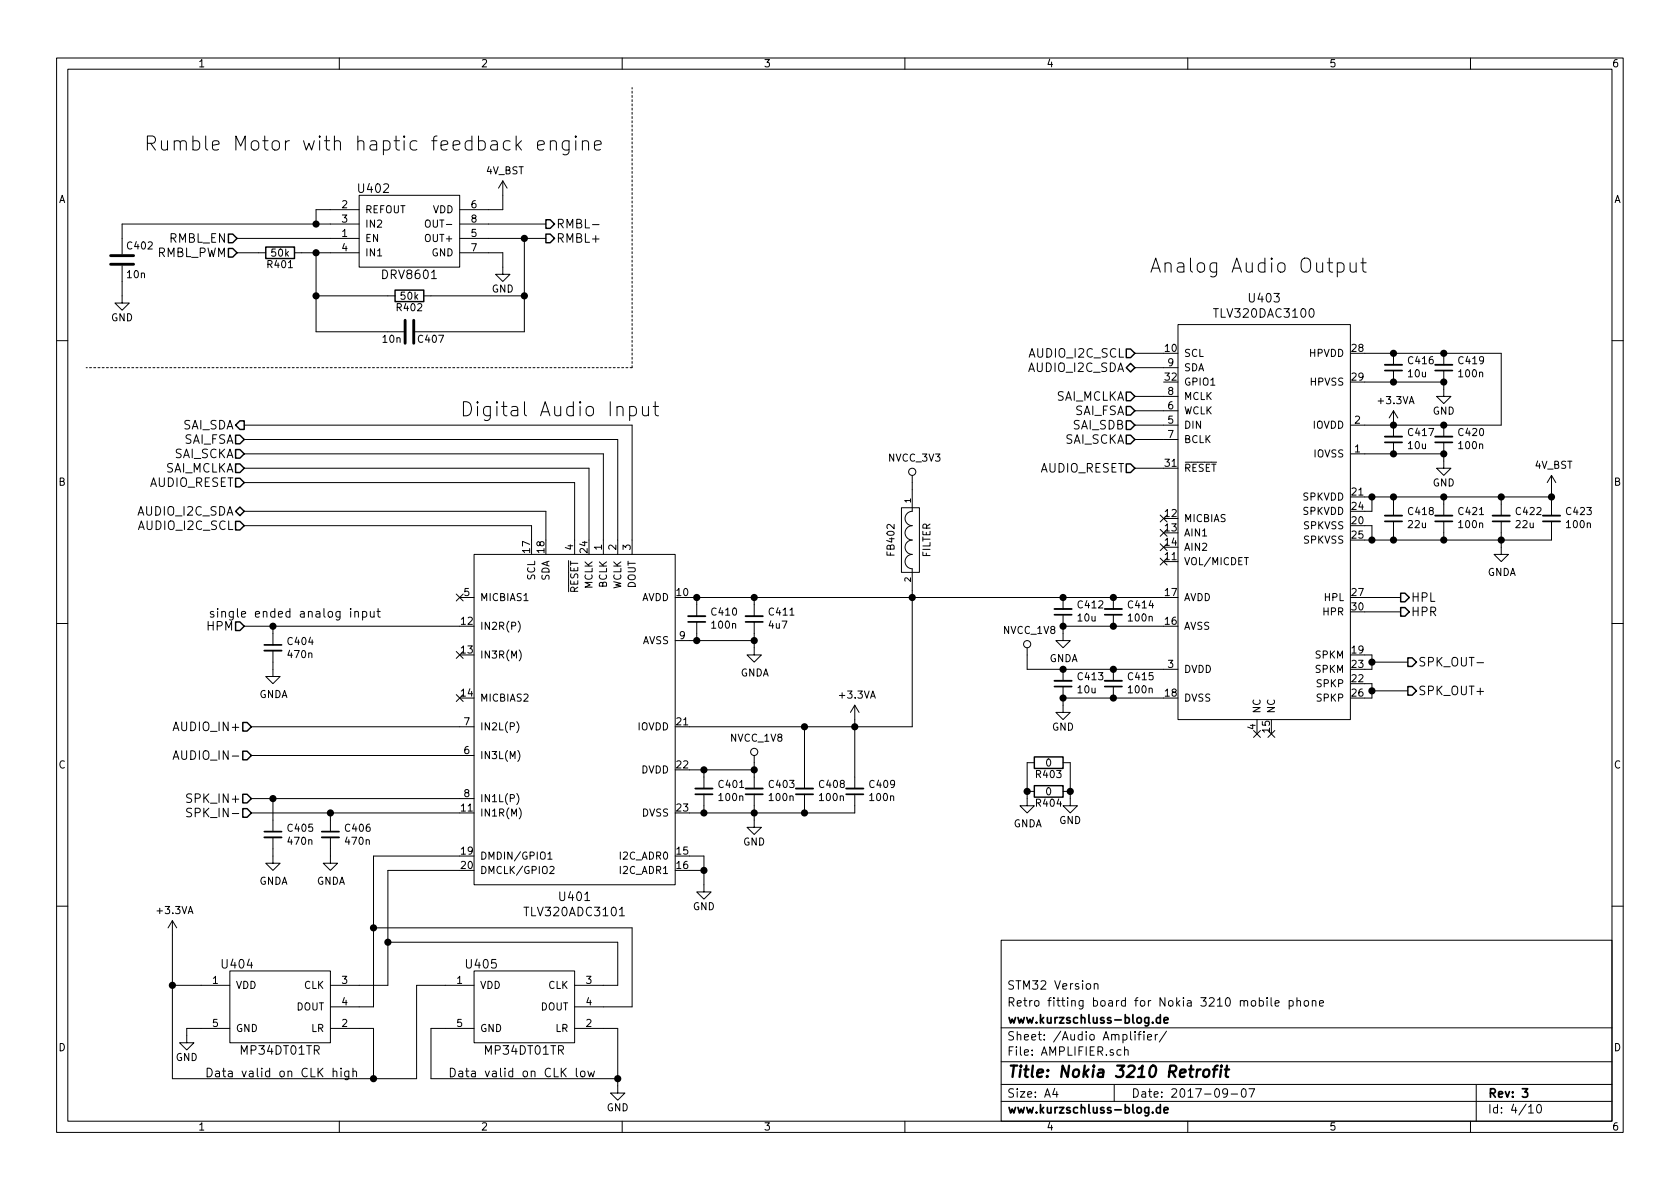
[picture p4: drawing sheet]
EESchema Schematic File Version 2
LIBS:3210retro-rescue
LIBS:a7
LIBS:ft232rl
LIBS:max1555
LIBS:tps61045
LIBS:tps62172
LIBS:mma8451q
LIBS:STM32F439NIH6
LIBS:ESP8266
LIBS:S29GL128S
LIBS:IS42S16400J
LIBS:micro_sd
LIBS:h144tc215a
LIBS:WL1807MODGIMOCT
LIBS:tp
LIBS:w3006
LIBS:tps61046
LIBS:mp34dt01tr
LIBS:drv8601
LIBS:lm4930
LIBS:ts5a22366
LIBS:tps61041dbv
LIBS:IMX7D
LIBS:ip4292cz10-tbr
LIBS:mcimx7d7dvm10sc
LIBS:pf3000
LIBS:voltages
LIBS:emif06-msd02c3
LIBS:mtfc8gacaeam-1m_wt
LIBS:sn74avc2t244
LIBS:lsm9ds1
LIBS:WM8960CGEFL
LIBS:tps61021a
LIBS:bq24400
LIBS:power
LIBS:device
LIBS:transistors
LIBS:conn
LIBS:linear
LIBS:regul
LIBS:74xx
LIBS:cmos4000
LIBS:adc-dac
LIBS:memory
LIBS:xilinx
LIBS:microcontrollers
LIBS:dsp
LIBS:microchip
LIBS:analog_switches
LIBS:motorola
LIBS:texas
LIBS:intel
LIBS:audio
LIBS:interface
LIBS:digital-audio
LIBS:philips
LIBS:display
LIBS:cypress
LIBS:siliconi
LIBS:opto
LIBS:atmel
LIBS:contrib
LIBS:valves
LIBS:stm32
LIBS:tps62742
LIBS:WM8994ECS
LIBS:tlv320adc3101
LIBS:tlv320dac3100
LIBS:3210retro-cache
EELAYER 26 0
EELAYER END
$Descr A4 11693 8268
encoding utf-8
Sheet 4 10
Title "Nokia 3210 Retrofit"
Date "2017-09-07"
Rev "3"
Comp "www.kurzschluss-blog.de"
Comment1 "Retro fitting board for Nokia 3210 mobile phone"
Comment2 "STM32 Version"
Comment3 ""
Comment4 ""
$EndDescr
Text HLabel 9750 4150 2    60   Output ~ 0
HPL
Text HLabel 9750 4250 2    60   Output ~ 0
HPR
Text HLabel 3800 1650 2    60   Output ~ 0
RMBL+
$Comp
L MP34DT01TR U405
U 1 1
P 3650 7000
F 0 "U405" H 3350 7300 60  0000 C CNN
F 1 "MP34DT01TR" H 3650 6700 60  0000 C CNN
F 2 "NokiaRetroFit:MP34DT01_NoGroundRing" H 3650 7000 60  0001 C CNN
F 3 "" H 3650 7000 60  0000 C CNN
	1    3650 7000
	1    0    0    -1  
$EndComp
$Comp
L MP34DT01TR U404
U 1 1
P 1950 7000
F 0 "U404" H 1650 7300 60  0000 C CNN
F 1 "MP34DT01TR" H 1950 6700 60  0000 C CNN
F 2 "NokiaRetroFit:MP34DT01_NoGroundRing" H 1950 7000 60  0001 C CNN
F 3 "" H 1950 7000 60  0000 C CNN
	1    1950 7000
	1    0    0    -1  
$EndComp
$Comp
L FILTER FB402
U 1 1
P 6350 3750
F 0 "FB402" H 6350 3900 50  0000 C CNN
F 1 "FILTER" H 6350 3650 50  0000 C CNN
F 2 "Choke_SMD:Choke_SMD_1206_Standard" H 6350 3750 50  0001 C CNN
F 3 "" H 6350 3750 50  0000 C CNN
	1    6350 3750
	0    -1   1    0   
$EndComp
$Comp
L GND #PWR052
U 1 1
P 1300 7200
F 0 "#PWR052" H 1300 6950 50  0001 C CNN
F 1 "GND" H 1300 7050 50  0000 C CNN
F 2 "" H 1300 7200 50  0000 C CNN
F 3 "" H 1300 7200 50  0000 C CNN
	1    1300 7200
	-1   0    0    -1  
$EndComp
$Comp
L GND #PWR053
U 1 1
P 4300 7550
F 0 "#PWR053" H 4300 7300 50  0001 C CNN
F 1 "GND" H 4300 7400 50  0000 C CNN
F 2 "" H 4300 7550 50  0000 C CNN
F 3 "" H 4300 7550 50  0000 C CNN
	1    4300 7550
	-1   0    0    -1  
$EndComp
Text Notes 2500 7500 2    60   ~ 0
Data valid on CLK high
Text Notes 4150 7500 2    60   ~ 0
Data valid on CLK low
$Comp
L DRV8601 U402
U 1 1
P 2850 1650
AR Path="/588BCC3A" Ref="U402"  Part="1" 
AR Path="/5805F4B1/588BCC3A" Ref="U402"  Part="1" 
F 0 "U402" H 2600 2000 60  0000 C CNN
F 1 "DRV8601" H 2850 1400 60  0000 C CNN
F 2 "Housings_DFN_QFN:DFN-8-1EP_3x3mm_Pitch0.65mm" H 2850 1650 60  0001 C CNN
F 3 "" H 2850 1650 60  0000 C CNN
	1    2850 1650
	1    0    0    -1  
$EndComp
Text HLabel 3800 1550 2    60   Output ~ 0
RMBL-
Text HLabel 1650 1750 0    60   Input ~ 0
RMBL_PWM
Text HLabel 1650 1650 0    60   Input ~ 0
RMBL_EN
$Comp
L R R401
U 1 1
P 1950 1750
F 0 "R401" V 2030 1750 50  0000 C CNN
F 1 "50k" V 1950 1750 50  0000 C CNN
F 2 "Resistors_SMD:R_0402_NoSilk" V 1880 1750 50  0001 C CNN
F 3 "" H 1950 1750 50  0000 C CNN
	1    1950 1750
	0    1    1    0   
$EndComp
$Comp
L GND #PWR055
U 1 1
P 3500 1850
F 0 "#PWR055" H 3500 1600 50  0001 C CNN
F 1 "GND" H 3500 1700 50  0000 C CNN
F 2 "" H 3500 1850 50  0000 C CNN
F 3 "" H 3500 1850 50  0000 C CNN
	1    3500 1850
	1    0    0    -1  
$EndComp
$Comp
L C C402
U 1 1
P 850 1800
F 0 "C402" H 875 1900 50  0000 L CNN
F 1 "10n" H 875 1700 50  0000 L CNN
F 2 "Capacitors_SMD:C_0402_NoSilk" H 888 1650 50  0001 C CNN
F 3 "" H 850 1800 50  0000 C CNN
	1    850  1800
	1    0    0    -1  
$EndComp
$Comp
L GND #PWR056
U 1 1
P 850 2050
F 0 "#PWR056" H 850 1800 50  0001 C CNN
F 1 "GND" H 850 1900 50  0000 C CNN
F 2 "" H 850 2050 50  0000 C CNN
F 3 "" H 850 2050 50  0000 C CNN
	1    850  2050
	1    0    0    -1  
$EndComp
Text Notes 1000 1050 0    98   ~ 0
Rumble Motor with haptic feedback engine
$Comp
L R R402
U 1 1
P 2850 2050
F 0 "R402" V 2930 2050 50  0000 C CNN
F 1 "50k" V 2850 2050 50  0000 C CNN
F 2 "Resistors_SMD:R_0402_NoSilk" V 2780 2050 50  0001 C CNN
F 3 "" H 2850 2050 50  0000 C CNN
	1    2850 2050
	0    1    1    0   
$EndComp
$Comp
L C C407
U 1 1
P 2850 2300
F 0 "C407" V 2900 2350 50  0000 L CNN
F 1 "10n" V 2900 2250 50  0000 R CNN
F 2 "Capacitors_SMD:C_0402_NoSilk" H 2888 2150 50  0001 C CNN
F 3 "" H 2850 2300 50  0000 C CNN
	1    2850 2300
	0    1    1    0   
$EndComp
Text HLabel 1700 3650 0    60   Input ~ 0
AUDIO_I2C_SCL
Text HLabel 1700 3550 0    60   BiDi ~ 0
AUDIO_I2C_SDA
Text HLabel 9800 4800 2    60   Output ~ 0
SPK_OUT+
Text HLabel 9800 4600 2    60   Output ~ 0
SPK_OUT-
Text HLabel 1700 3150 0    60   Input ~ 0
SAI_SCKA
Text HLabel 1700 3050 0    60   Input ~ 0
SAI_FSA
Text HLabel 1700 2950 0    60   Output ~ 0
SAI_SDA
Text HLabel 1700 3250 0    60   Input ~ 0
SAI_MCLKA
$Comp
L C_Small C410
U 1 1
P 4850 4300
F 0 "C410" H 4758 4254 50  0000 R CNN
F 1 "100n" H 4758 4345 50  0000 R CNN
F 2 "Capacitors_SMD:C_0402_NoSilk" H 4850 4300 50  0001 C CNN
F 3 "" H 4850 4300 50  0001 C CNN
	1    4850 4300
	-1   0    0    1   
$EndComp
$Comp
L C_Small C409
U 1 1
P 5950 5500
F 0 "C409" H 5858 5454 50  0000 R CNN
F 1 "100n" H 5858 5545 50  0000 R CNN
F 2 "Capacitors_SMD:C_0402_NoSilk" H 5950 5500 50  0001 C CNN
F 3 "" H 5950 5500 50  0001 C CNN
	1    5950 5500
	-1   0    0    1   
$EndComp
$Comp
L C_Small C408
U 1 1
P 5600 5500
F 0 "C408" H 5508 5454 50  0000 R CNN
F 1 "100n" H 5508 5545 50  0000 R CNN
F 2 "Capacitors_SMD:C_0402_NoSilk" H 5600 5500 50  0001 C CNN
F 3 "" H 5600 5500 50  0001 C CNN
	1    5600 5500
	-1   0    0    1   
$EndComp
$Comp
L C_Small C411
U 1 1
P 5250 4300
F 0 "C411" H 5158 4254 50  0000 R CNN
F 1 "4u7" H 5158 4345 50  0000 R CNN
F 2 "Capacitors_SMD:C_0402_NoSilk" H 5250 4300 50  0001 C CNN
F 3 "" H 5250 4300 50  0001 C CNN
	1    5250 4300
	-1   0    0    1   
$EndComp
$Comp
L C_Small C403
U 1 1
P 5250 5500
F 0 "C403" H 5158 5454 50  0000 R CNN
F 1 "100n" H 5158 5545 50  0000 R CNN
F 2 "Capacitors_SMD:C_0402_NoSilk" H 5250 5500 50  0001 C CNN
F 3 "" H 5250 5500 50  0001 C CNN
	1    5250 5500
	-1   0    0    1   
$EndComp
$Comp
L C_Small C401
U 1 1
P 4900 5500
F 0 "C401" H 4808 5454 50  0000 R CNN
F 1 "100n" H 4808 5545 50  0000 R CNN
F 2 "Capacitors_SMD:C_0402_NoSilk" H 4900 5500 50  0001 C CNN
F 3 "" H 4900 5500 50  0001 C CNN
	1    4900 5500
	-1   0    0    1   
$EndComp
$Comp
L 4V_BST #PWR0414
U 1 1
P 3500 1350
F 0 "#PWR0414" H 3500 1200 50  0001 C CNN
F 1 "4V_BST" H 3515 1523 50  0000 C CNN
F 2 "" H 3500 1350 50  0000 C CNN
F 3 "" H 3500 1350 50  0000 C CNN
	1    3500 1350
	1    0    0    -1  
$EndComp
$Comp
L NVCC_3V3 #PWR022
U 1 1
P 6350 3350
F 0 "#PWR022" H 6350 3200 50  0001 C CNN
F 1 "NVCC_3V3" H 6367 3523 50  0000 C CNN
F 2 "" H 6350 3350 50  0001 C CNN
F 3 "" H 6350 3350 50  0001 C CNN
	1    6350 3350
	1    0    0    -1  
$EndComp
Text HLabel 1750 5050 0    60   Input ~ 0
AUDIO_IN+
Text HLabel 1750 5250 0    60   Input ~ 0
AUDIO_IN-
Text HLabel 1700 4350 0    60   Input ~ 0
HPM
Wire Wire Line
	1200 6850 1400 6850
Connection ~ 1200 6850
Wire Wire Line
	1400 7150 1300 7150
Wire Wire Line
	1300 7150 1300 7200
Wire Wire Line
	4300 7150 4300 7550
Wire Wire Line
	4300 7150 4200 7150
Wire Wire Line
	2500 7150 2600 7150
Wire Wire Line
	2600 7150 2600 7500
Wire Wire Line
	1200 7500 2900 7500
Wire Wire Line
	6350 5050 6350 4100
Wire Wire Line
	1650 1650 2300 1650
Wire Wire Line
	1800 1750 1650 1750
Wire Wire Line
	2100 1750 2300 1750
Wire Wire Line
	3400 1650 3800 1650
Wire Wire Line
	3400 1550 3800 1550
Wire Wire Line
	3500 1350 3500 1450
Wire Wire Line
	3500 1450 3400 1450
Wire Wire Line
	3400 1750 3500 1750
Wire Wire Line
	3500 1750 3500 1850
Wire Wire Line
	850  1550 2300 1550
Wire Wire Line
	2200 1450 2300 1450
Wire Wire Line
	2200 1450 2200 1550
Wire Wire Line
	850  2050 850  1950
Wire Wire Line
	3650 2300 3000 2300
Wire Wire Line
	3650 1650 3650 2300
Connection ~ 3650 1650
Wire Wire Line
	3000 2050 3650 2050
Connection ~ 3650 2050
Wire Wire Line
	2200 2300 2700 2300
Wire Wire Line
	2200 1750 2200 2300
Connection ~ 2200 1750
Wire Wire Line
	2700 2050 2200 2050
Connection ~ 2200 2050
Wire Wire Line
	850  1550 850  1650
Connection ~ 2200 1550
Wire Wire Line
	1700 3650 3700 3650
Wire Wire Line
	1700 3550 3800 3550
Wire Wire Line
	2600 7000 2500 7000
Wire Notes Line
	4400 2550 4400 600 
Wire Wire Line
	1700 4350 3200 4350
Wire Wire Line
	2700 6550 4300 6550
Wire Wire Line
	4300 6550 4300 6850
Wire Wire Line
	4300 6850 4200 6850
Wire Wire Line
	2700 6050 2700 6850
Wire Wire Line
	2700 6850 2500 6850
Wire Wire Line
	2600 5950 2600 7000
Wire Wire Line
	2600 6450 4400 6450
Wire Wire Line
	4400 6450 4400 7000
Wire Wire Line
	4400 7000 4200 7000
Connection ~ 2700 6550
Connection ~ 2600 6450
Wire Wire Line
	1200 6500 1200 7500
Wire Wire Line
	4300 7500 3000 7500
Wire Wire Line
	3000 7500 3000 7150
Wire Wire Line
	3000 7150 3100 7150
Connection ~ 4300 7500
Wire Wire Line
	3100 6850 2900 6850
Wire Wire Line
	2900 6850 2900 7500
Connection ~ 2600 7500
Wire Wire Line
	3200 5950 2600 5950
Wire Wire Line
	3700 3650 3700 3750
Wire Wire Line
	3800 3550 3800 3750
Wire Wire Line
	4800 5350 5250 5350
Wire Wire Line
	4900 5350 4900 5400
Wire Wire Line
	5250 5300 5250 5400
Connection ~ 4900 5350
Wire Wire Line
	4800 5050 6350 5050
Wire Wire Line
	5600 5050 5600 5400
Wire Wire Line
	5950 5000 5950 5400
Connection ~ 5600 5050
Connection ~ 5950 5050
Wire Wire Line
	4850 4200 4850 4150
Wire Wire Line
	4800 4150 8100 4150
Wire Wire Line
	4850 4400 4850 4450
Wire Wire Line
	4800 4450 5250 4450
Wire Wire Line
	5250 4150 5250 4200
Connection ~ 4850 4150
Wire Wire Line
	5250 4400 5250 4500
Connection ~ 4850 4450
$Comp
L GNDA #PWR0406
U 1 1
P 5250 4500
F 0 "#PWR0406" H 5250 4250 50  0001 C CNN
F 1 "GNDA" H 5255 4327 50  0000 C CNN
F 2 "" H 5250 4500 50  0001 C CNN
F 3 "" H 5250 4500 50  0001 C CNN
	1    5250 4500
	1    0    0    -1  
$EndComp
Connection ~ 5250 4450
$Comp
L GNDA #PWR0402
U 1 1
P 1900 4650
F 0 "#PWR0402" H 1900 4400 50  0001 C CNN
F 1 "GNDA" H 1905 4477 50  0000 C CNN
F 2 "" H 1900 4650 50  0001 C CNN
F 3 "" H 1900 4650 50  0001 C CNN
	1    1900 4650
	1    0    0    -1  
$EndComp
Wire Wire Line
	4800 5650 5950 5650
Wire Wire Line
	4900 5650 4900 5600
Wire Wire Line
	5250 5600 5250 5700
Connection ~ 4900 5650
Wire Wire Line
	5600 5650 5600 5600
Connection ~ 5250 5650
Wire Wire Line
	5950 5650 5950 5600
Connection ~ 5600 5650
$Comp
L +3.3VA #PWR0409
U 1 1
P 5950 5000
F 0 "#PWR0409" H 5950 4850 50  0001 C CNN
F 1 "+3.3VA" H 5965 5173 50  0000 C CNN
F 2 "" H 5950 5000 50  0001 C CNN
F 3 "" H 5950 5000 50  0001 C CNN
	1    5950 5000
	1    0    0    -1  
$EndComp
$Comp
L +3.3VA #PWR0401
U 1 1
P 1200 6500
F 0 "#PWR0401" H 1200 6350 50  0001 C CNN
F 1 "+3.3VA" H 1215 6673 50  0000 C CNN
F 2 "" H 1200 6500 50  0001 C CNN
F 3 "" H 1200 6500 50  0001 C CNN
	1    1200 6500
	1    0    0    -1  
$EndComp
Connection ~ 5250 5350
$Comp
L NVCC_1V8 #PWR0407
U 1 1
P 5250 5300
F 0 "#PWR0407" H 5250 5150 50  0001 C CNN
F 1 "NVCC_1V8" H 5267 5473 50  0000 C CNN
F 2 "" H 5250 5300 50  0001 C CNN
F 3 "" H 5250 5300 50  0001 C CNN
	1    5250 5300
	1    0    0    -1  
$EndComp
Wire Wire Line
	2700 6050 3200 6050
Text HLabel 1750 5550 0    60   Input ~ 0
SPK_IN+
Text HLabel 1750 5650 0    60   Input ~ 0
SPK_IN-
Wire Wire Line
	1750 5550 3200 5550
Wire Wire Line
	1750 5650 3200 5650
$Comp
L TLV320ADC3101 U401
U 1 1
P 4000 4850
F 0 "U401" H 4000 3470 60  0000 C CNN
F 1 "TLV320ADC3101" H 4000 3364 60  0000 C CNN
F 2 "Housings_DFN_QFN:QFN-24-1EP_4x4mm_Pitch0.5mm" H 4100 4850 60  0001 C CNN
F 3 "" H 4100 4850 60  0001 C CNN
	1    4000 4850
	1    0    0    -1  
$EndComp
Wire Wire Line
	4800 5950 4900 5950
Wire Wire Line
	4900 5950 4900 6150
Wire Wire Line
	4800 6050 4900 6050
Connection ~ 4900 6050
$Comp
L GND #PWR0405
U 1 1
P 4900 6150
F 0 "#PWR0405" H 4900 5900 50  0001 C CNN
F 1 "GND" H 4900 6000 50  0000 C CNN
F 2 "" H 4900 6150 50  0000 C CNN
F 3 "" H 4900 6150 50  0000 C CNN
	1    4900 6150
	-1   0    0    -1  
$EndComp
$Comp
L GND #PWR0408
U 1 1
P 5250 5700
F 0 "#PWR0408" H 5250 5450 50  0001 C CNN
F 1 "GND" H 5250 5550 50  0000 C CNN
F 2 "" H 5250 5700 50  0000 C CNN
F 3 "" H 5250 5700 50  0000 C CNN
	1    5250 5700
	-1   0    0    -1  
$EndComp
Wire Wire Line
	4400 2950 4400 3750
Wire Wire Line
	4100 3250 4100 3750
Wire Wire Line
	4200 3150 4200 3750
Wire Wire Line
	4300 3050 4300 3750
Text HLabel 1700 3350 0    60   Input ~ 0
AUDIO_RESET
Wire Wire Line
	1700 3350 4000 3350
Wire Wire Line
	4000 3350 4000 3750
$Comp
L C_Small C404
U 1 1
P 1900 4500
F 0 "C404" H 1992 4546 50  0000 L CNN
F 1 "470n" H 1992 4455 50  0000 L CNN
F 2 "Capacitors_SMD:C_0402_NoSilk" H 1900 4500 50  0001 C CNN
F 3 "" H 1900 4500 50  0001 C CNN
	1    1900 4500
	1    0    0    -1  
$EndComp
Wire Wire Line
	1900 4600 1900 4650
Connection ~ 1900 4350
NoConn ~ 3200 4850
Text Notes 1450 4300 0    60   ~ 0
single ended analog input
Connection ~ 5250 4150
Connection ~ 6350 4150
NoConn ~ 3200 4150
NoConn ~ 3200 4550
$Comp
L GNDA #PWR0403
U 1 1
P 1900 5950
F 0 "#PWR0403" H 1900 5700 50  0001 C CNN
F 1 "GNDA" H 1905 5777 50  0000 C CNN
F 2 "" H 1900 5950 50  0001 C CNN
F 3 "" H 1900 5950 50  0001 C CNN
	1    1900 5950
	1    0    0    -1  
$EndComp
$Comp
L C_Small C405
U 1 1
P 1900 5800
F 0 "C405" H 1992 5846 50  0000 L CNN
F 1 "470n" H 1992 5755 50  0000 L CNN
F 2 "Capacitors_SMD:C_0402_NoSilk" H 1900 5800 50  0001 C CNN
F 3 "" H 1900 5800 50  0001 C CNN
	1    1900 5800
	1    0    0    -1  
$EndComp
Wire Wire Line
	1900 5900 1900 5950
$Comp
L GNDA #PWR0404
U 1 1
P 2300 5950
F 0 "#PWR0404" H 2300 5700 50  0001 C CNN
F 1 "GNDA" H 2305 5777 50  0000 C CNN
F 2 "" H 2300 5950 50  0001 C CNN
F 3 "" H 2300 5950 50  0001 C CNN
	1    2300 5950
	1    0    0    -1  
$EndComp
$Comp
L C_Small C406
U 1 1
P 2300 5800
F 0 "C406" H 2392 5846 50  0000 L CNN
F 1 "470n" H 2392 5755 50  0000 L CNN
F 2 "Capacitors_SMD:C_0402_NoSilk" H 2300 5800 50  0001 C CNN
F 3 "" H 2300 5800 50  0001 C CNN
	1    2300 5800
	1    0    0    -1  
$EndComp
Wire Wire Line
	2300 5900 2300 5950
Wire Wire Line
	2300 5700 2300 5650
Connection ~ 2300 5650
Wire Wire Line
	1900 5700 1900 5550
Connection ~ 1900 5550
Wire Wire Line
	1900 4400 1900 4350
Wire Wire Line
	1700 3250 4100 3250
Wire Wire Line
	1700 3150 4200 3150
Wire Wire Line
	1700 3050 4300 3050
Wire Wire Line
	1700 2950 4400 2950
Text Notes 3200 2900 0    98   ~ 0
Digital Audio Input
$Comp
L TLV320DAC3100 U403
U 1 1
P 8800 2350
F 0 "U403" H 8800 2637 60  0000 C CNN
F 1 "TLV320DAC3100" H 8800 2531 60  0000 C CNN
F 2 "Housings_DFN_QFN:QFN-32-1EP_5x5mm_Pitch0.5mm" H 8750 2350 60  0001 C CNN
F 3 "" H 8750 2350 60  0001 C CNN
	1    8800 2350
	1    0    0    -1  
$EndComp
Wire Wire Line
	3200 5050 1750 5050
Wire Wire Line
	3200 5250 1750 5250
Wire Wire Line
	6350 3350 6350 3400
$Comp
L C_Small C414
U 1 1
P 7750 4250
F 0 "C414" H 7658 4204 50  0000 R CNN
F 1 "100n" H 7658 4295 50  0000 R CNN
F 2 "Capacitors_SMD:C_0402_NoSilk" H 7750 4250 50  0001 C CNN
F 3 "" H 7750 4250 50  0001 C CNN
	1    7750 4250
	-1   0    0    1   
$EndComp
$Comp
L C_Small C412
U 1 1
P 7400 4250
F 0 "C412" H 7308 4204 50  0000 R CNN
F 1 "10u" H 7308 4295 50  0000 R CNN
F 2 "Capacitors_SMD:C_0402_NoSilk" H 7400 4250 50  0001 C CNN
F 3 "" H 7400 4250 50  0001 C CNN
	1    7400 4250
	-1   0    0    1   
$EndComp
Wire Wire Line
	7400 4350 8100 4350
Wire Wire Line
	7400 4350 7400 4400
Connection ~ 7400 4150
Connection ~ 7750 4150
Connection ~ 7750 4350
Connection ~ 7400 4350
$Comp
L GNDA #PWR0411
U 1 1
P 7400 4400
F 0 "#PWR0411" H 7400 4150 50  0001 C CNN
F 1 "GNDA" H 7405 4227 50  0000 C CNN
F 2 "" H 7400 4400 50  0001 C CNN
F 3 "" H 7400 4400 50  0001 C CNN
	1    7400 4400
	1    0    0    -1  
$EndComp
$Comp
L GND #PWR0412
U 1 1
P 7400 4900
F 0 "#PWR0412" H 7400 4650 50  0001 C CNN
F 1 "GND" H 7400 4750 50  0000 C CNN
F 2 "" H 7400 4900 50  0000 C CNN
F 3 "" H 7400 4900 50  0000 C CNN
	1    7400 4900
	-1   0    0    -1  
$EndComp
Wire Wire Line
	7150 4650 8100 4650
Wire Wire Line
	7150 4650 7150 4550
$Comp
L NVCC_1V8 #PWR0410
U 1 1
P 7150 4550
F 0 "#PWR0410" H 7150 4400 50  0001 C CNN
F 1 "NVCC_1V8" H 7167 4723 50  0000 C CNN
F 2 "" H 7150 4550 50  0001 C CNN
F 3 "" H 7150 4550 50  0001 C CNN
	1    7150 4550
	1    0    0    -1  
$EndComp
Wire Wire Line
	7400 4850 8100 4850
Wire Wire Line
	7400 4850 7400 4900
$Comp
L C_Small C413
U 1 1
P 7400 4750
F 0 "C413" H 7308 4704 50  0000 R CNN
F 1 "10u" H 7308 4795 50  0000 R CNN
F 2 "Capacitors_SMD:C_0402_NoSilk" H 7400 4750 50  0001 C CNN
F 3 "" H 7400 4750 50  0001 C CNN
	1    7400 4750
	-1   0    0    1   
$EndComp
$Comp
L C_Small C415
U 1 1
P 7750 4750
F 0 "C415" H 7658 4704 50  0000 R CNN
F 1 "100n" H 7658 4795 50  0000 R CNN
F 2 "Capacitors_SMD:C_0402_NoSilk" H 7750 4750 50  0001 C CNN
F 3 "" H 7750 4750 50  0001 C CNN
	1    7750 4750
	-1   0    0    1   
$EndComp
Connection ~ 7750 4650
Connection ~ 7400 4650
Connection ~ 7400 4850
Connection ~ 7750 4850
$Comp
L +3.3VA #PWR0413
U 1 1
P 9700 2950
F 0 "#PWR0413" H 9700 2800 50  0001 C CNN
F 1 "+3.3VA" H 9715 3123 50  0000 C CNN
F 2 "" H 9700 2950 50  0001 C CNN
F 3 "" H 9700 2950 50  0001 C CNN
	1    9700 2950
	1    0    0    -1  
$EndComp
Wire Wire Line
	9500 2950 10450 2950
Wire Wire Line
	9500 3150 10050 3150
$Comp
L C_Small C420
U 1 1
P 10050 3050
F 0 "C420" H 9958 3004 50  0000 R CNN
F 1 "100n" H 9958 3095 50  0000 R CNN
F 2 "Capacitors_SMD:C_0402_NoSilk" H 10050 3050 50  0001 C CNN
F 3 "" H 10050 3050 50  0001 C CNN
	1    10050 3050
	-1   0    0    1   
$EndComp
$Comp
L C_Small C417
U 1 1
P 9700 3050
F 0 "C417" H 9608 3004 50  0000 R CNN
F 1 "10u" H 9608 3095 50  0000 R CNN
F 2 "Capacitors_SMD:C_0402_NoSilk" H 9700 3050 50  0001 C CNN
F 3 "" H 9700 3050 50  0001 C CNN
	1    9700 3050
	-1   0    0    1   
$EndComp
$Comp
L GND #PWR0416
U 1 1
P 10050 3200
F 0 "#PWR0416" H 10050 2950 50  0001 C CNN
F 1 "GND" H 10050 3050 50  0000 C CNN
F 2 "" H 10050 3200 50  0000 C CNN
F 3 "" H 10050 3200 50  0000 C CNN
	1    10050 3200
	-1   0    0    -1  
$EndComp
Connection ~ 10050 3150
Connection ~ 9700 2950
Connection ~ 9700 3150
Wire Wire Line
	9800 4600 9550 4600
Wire Wire Line
	9550 4550 9550 4650
Wire Wire Line
	9550 4550 9500 4550
Wire Wire Line
	9550 4650 9500 4650
Connection ~ 9550 4600
Wire Wire Line
	9500 4750 9550 4750
Wire Wire Line
	9550 4750 9550 4850
Wire Wire Line
	9550 4850 9500 4850
Wire Wire Line
	9550 4800 9800 4800
Connection ~ 9550 4800
Wire Wire Line
	9500 4150 9750 4150
Wire Wire Line
	9750 4250 9500 4250
Connection ~ 10050 2950
Wire Wire Line
	9550 3450 9550 3550
Wire Wire Line
	9550 3550 9500 3550
Connection ~ 9550 3450
Wire Wire Line
	9500 3650 9550 3650
Wire Wire Line
	9550 3650 9550 3750
Wire Wire Line
	9500 3750 10800 3750
Connection ~ 9550 3750
$Comp
L C_Small C421
U 1 1
P 10050 3600
F 0 "C421" H 9958 3554 50  0000 R CNN
F 1 "100n" H 9958 3645 50  0000 R CNN
F 2 "Capacitors_SMD:C_0402_NoSilk" H 10050 3600 50  0001 C CNN
F 3 "" H 10050 3600 50  0001 C CNN
	1    10050 3600
	-1   0    0    1   
$EndComp
$Comp
L C_Small C418
U 1 1
P 9700 3600
F 0 "C418" H 9608 3554 50  0000 R CNN
F 1 "22u" H 9608 3645 50  0000 R CNN
F 2 "Capacitors_SMD:C_0402_NoSilk" H 9700 3600 50  0001 C CNN
F 3 "" H 9700 3600 50  0001 C CNN
	1    9700 3600
	-1   0    0    1   
$EndComp
Wire Wire Line
	9700 3450 9700 3500
Connection ~ 9700 3450
Wire Wire Line
	10050 3450 10050 3500
Connection ~ 10050 3450
Wire Wire Line
	10050 3750 10050 3700
Wire Wire Line
	9700 3700 9700 3750
Connection ~ 9700 3750
Connection ~ 10050 3750
Wire Wire Line
	10050 3150 10050 3200
Wire Wire Line
	9500 3450 10800 3450
Wire Wire Line
	10800 3400 10800 3500
$Comp
L 4V_BST #PWR0418
U 1 1
P 10800 3400
F 0 "#PWR0418" H 10800 3250 50  0001 C CNN
F 1 "4V_BST" H 10815 3573 50  0000 C CNN
F 2 "" H 10800 3400 50  0000 C CNN
F 3 "" H 10800 3400 50  0000 C CNN
	1    10800 3400
	1    0    0    -1  
$EndComp
$Comp
L C_Small C423
U 1 1
P 10800 3600
F 0 "C423" H 10708 3554 50  0000 R CNN
F 1 "100n" H 10708 3645 50  0000 R CNN
F 2 "Capacitors_SMD:C_0402_NoSilk" H 10800 3600 50  0001 C CNN
F 3 "" H 10800 3600 50  0001 C CNN
	1    10800 3600
	-1   0    0    1   
$EndComp
$Comp
L C_Small C422
U 1 1
P 10450 3600
F 0 "C422" H 10358 3554 50  0000 R CNN
F 1 "22u" H 10358 3645 50  0000 R CNN
F 2 "Capacitors_SMD:C_0402_NoSilk" H 10450 3600 50  0001 C CNN
F 3 "" H 10450 3600 50  0001 C CNN
	1    10450 3600
	-1   0    0    1   
$EndComp
Wire Notes Line
	4400 2550 600  2550
Connection ~ 10800 3450
Wire Wire Line
	10450 3450 10450 3500
Connection ~ 10450 3450
Wire Wire Line
	10450 3700 10450 3800
Wire Wire Line
	10800 3750 10800 3700
Connection ~ 10450 3750
$Comp
L C_Small C419
U 1 1
P 10050 2550
F 0 "C419" H 9958 2504 50  0000 R CNN
F 1 "100n" H 9958 2595 50  0000 R CNN
F 2 "Capacitors_SMD:C_0402_NoSilk" H 10050 2550 50  0001 C CNN
F 3 "" H 10050 2550 50  0001 C CNN
	1    10050 2550
	-1   0    0    1   
$EndComp
$Comp
L C_Small C416
U 1 1
P 9700 2550
F 0 "C416" H 9608 2504 50  0000 R CNN
F 1 "10u" H 9608 2595 50  0000 R CNN
F 2 "Capacitors_SMD:C_0402_NoSilk" H 9700 2550 50  0001 C CNN
F 3 "" H 9700 2550 50  0001 C CNN
	1    9700 2550
	-1   0    0    1   
$EndComp
Wire Wire Line
	9500 2450 10450 2450
Wire Wire Line
	9500 2650 10050 2650
Wire Wire Line
	10450 2450 10450 2950
Connection ~ 10050 2450
Connection ~ 9700 2450
Connection ~ 9700 2650
Connection ~ 10050 2650
$Comp
L GND #PWR0415
U 1 1
P 10050 2700
F 0 "#PWR0415" H 10050 2450 50  0001 C CNN
F 1 "GND" H 10050 2550 50  0000 C CNN
F 2 "" H 10050 2700 50  0000 C CNN
F 3 "" H 10050 2700 50  0000 C CNN
	1    10050 2700
	-1   0    0    -1  
$EndComp
Wire Wire Line
	10050 2650 10050 2700
NoConn ~ 8100 3600
Text HLabel 7900 2950 0    60   Input ~ 0
SAI_SDB
Wire Wire Line
	7900 2950 8100 2950
Text HLabel 7900 2850 0    60   Input ~ 0
SAI_FSA
Text HLabel 7900 3050 0    60   Input ~ 0
SAI_SCKA
Text HLabel 7900 2750 0    60   Input ~ 0
SAI_MCLKA
Text HLabel 7900 2550 0    60   BiDi ~ 0
AUDIO_I2C_SDA
Text HLabel 7900 2450 0    60   Input ~ 0
AUDIO_I2C_SCL
Wire Wire Line
	7900 2450 8100 2450
Wire Wire Line
	7900 2550 8100 2550
Wire Wire Line
	7900 2750 8100 2750
Wire Wire Line
	7900 2850 8100 2850
Wire Wire Line
	7900 3050 8100 3050
Text HLabel 7900 3250 0    60   Input ~ 0
AUDIO_RESET
Wire Wire Line
	7900 3250 8100 3250
NoConn ~ 8750 5100
NoConn ~ 8850 5100
$Comp
L GNDA #PWR0417
U 1 1
P 10450 3800
F 0 "#PWR0417" H 10450 3550 50  0001 C CNN
F 1 "GNDA" H 10455 3627 50  0000 C CNN
F 2 "" H 10450 3800 50  0001 C CNN
F 3 "" H 10450 3800 50  0001 C CNN
	1    10450 3800
	1    0    0    -1  
$EndComp
Text Notes 8000 1900 0    98   ~ 0
Analog Audio Output
NoConn ~ 8100 3700
NoConn ~ 8100 3800
NoConn ~ 8100 3900
$Comp
L GNDA #PWR0419
U 1 1
P 7150 5550
F 0 "#PWR0419" H 7150 5300 50  0001 C CNN
F 1 "GNDA" H 7155 5377 50  0000 C CNN
F 2 "" H 7150 5550 50  0001 C CNN
F 3 "" H 7150 5550 50  0001 C CNN
	1    7150 5550
	1    0    0    -1  
$EndComp
$Comp
L GND #PWR0420
U 1 1
P 7450 5550
F 0 "#PWR0420" H 7450 5300 50  0001 C CNN
F 1 "GND" H 7450 5400 50  0000 C CNN
F 2 "" H 7450 5550 50  0000 C CNN
F 3 "" H 7450 5550 50  0000 C CNN
	1    7450 5550
	-1   0    0    -1  
$EndComp
$Comp
L R R403
U 1 1
P 7300 5300
F 0 "R403" V 7380 5300 50  0000 C CNN
F 1 "0" V 7300 5300 50  0000 C CNN
F 2 "Resistors_SMD:R_0402_NoSilk" V 7230 5300 50  0001 C CNN
F 3 "" H 7300 5300 50  0000 C CNN
	1    7300 5300
	0    1    1    0   
$EndComp
$Comp
L R R404
U 1 1
P 7300 5500
F 0 "R404" V 7380 5500 50  0000 C CNN
F 1 "0" V 7300 5500 50  0000 C CNN
F 2 "Resistors_SMD:R_0402_NoSilk" V 7230 5500 50  0001 C CNN
F 3 "" H 7300 5500 50  0000 C CNN
	1    7300 5500
	0    1    1    0   
$EndComp
Wire Wire Line
	7450 5550 7450 5300
Wire Wire Line
	7150 5300 7150 5550
Connection ~ 7450 5500
Connection ~ 7150 5500
$EndSCHEMATC
